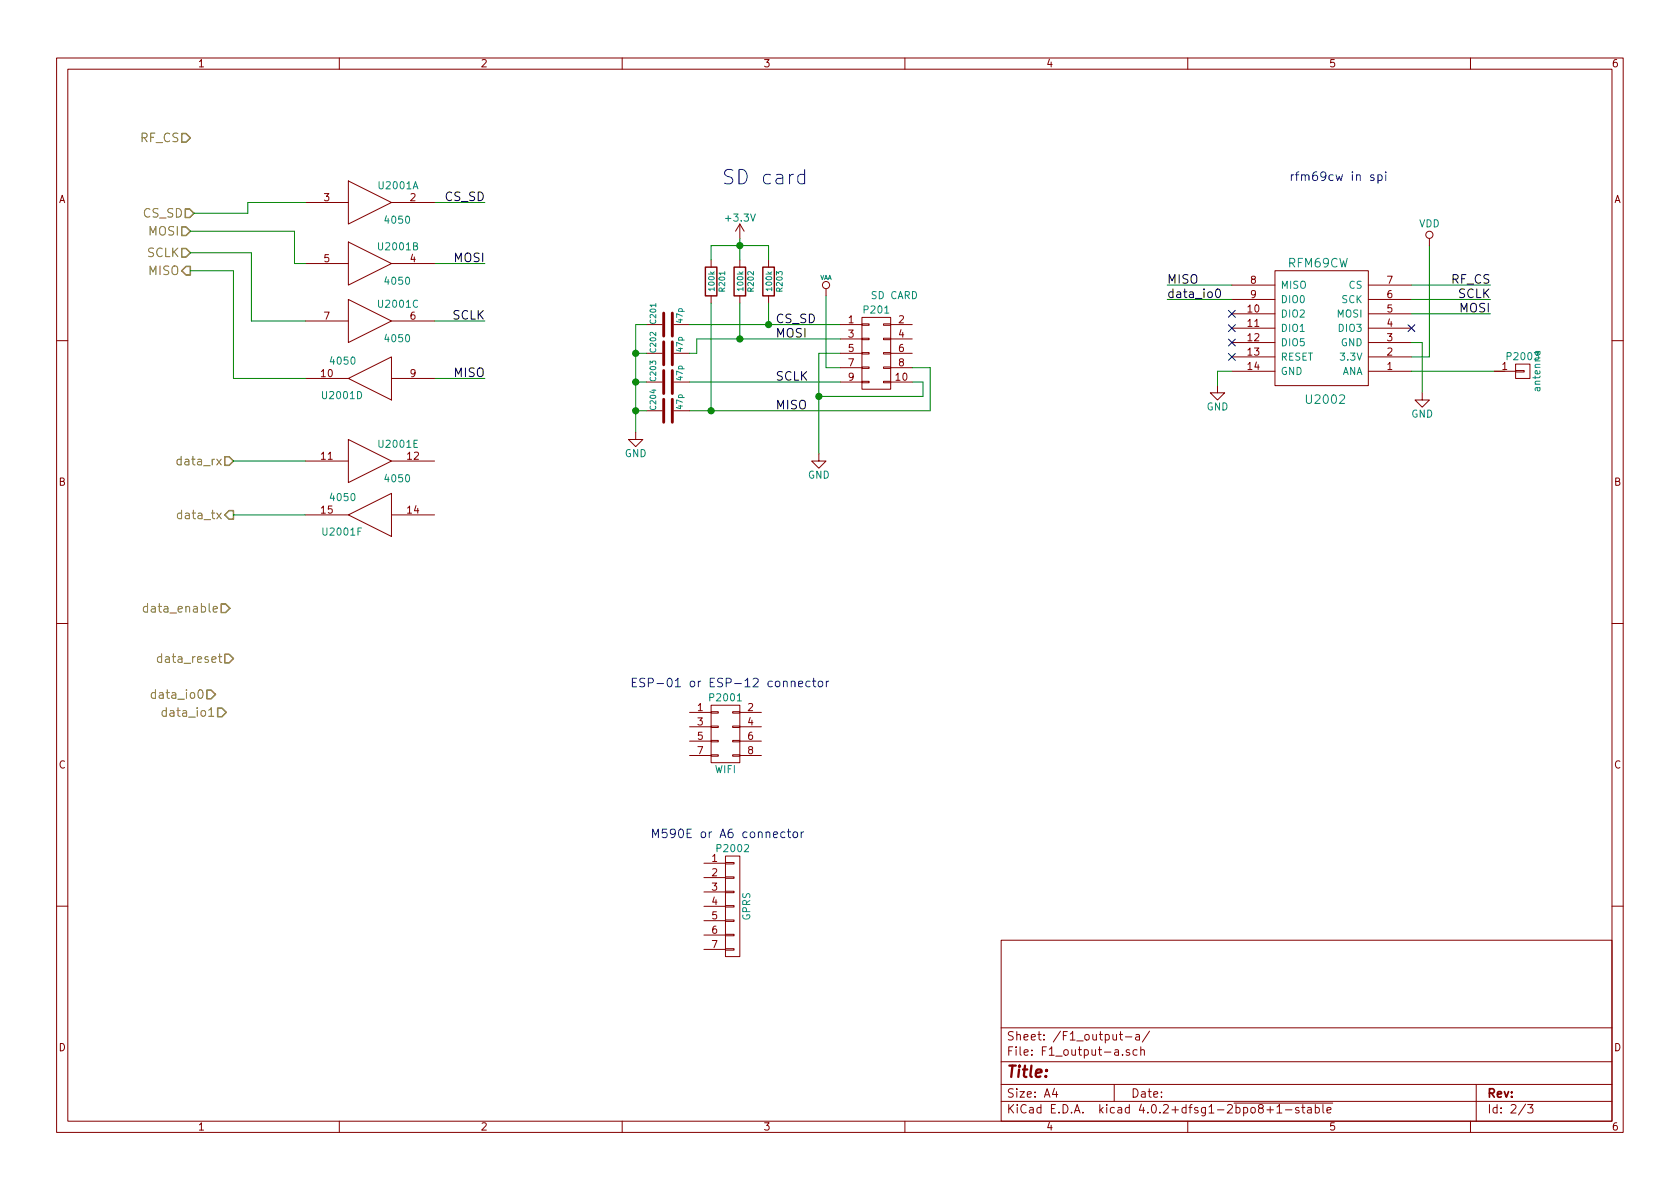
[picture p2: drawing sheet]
EESchema Schematic File Version 2
LIBS:digital-a-rescue
LIBS:power
LIBS:device
LIBS:transistors
LIBS:conn
LIBS:linear
LIBS:regul
LIBS:74xx
LIBS:cmos4000
LIBS:adc-dac
LIBS:memory
LIBS:xilinx
LIBS:microcontrollers
LIBS:dsp
LIBS:microchip
LIBS:analog_switches
LIBS:motorola
LIBS:texas
LIBS:intel
LIBS:audio
LIBS:interface
LIBS:digital-audio
LIBS:philips
LIBS:display
LIBS:cypress
LIBS:siliconi
LIBS:opto
LIBS:atmel
LIBS:contrib
LIBS:valves
LIBS:Hope_RFM
LIBS:digital-a-cache
EELAYER 25 0
EELAYER END
$Descr A4 11693 8268
encoding utf-8
Sheet 2 3
Title ""
Date ""
Rev ""
Comp ""
Comment1 ""
Comment2 ""
Comment3 ""
Comment4 ""
$EndDescr
Text Label 5400 2250 0    60   ~ 0
CS_SD
Text Label 5400 2350 0    60   ~ 0
MOSI
Text Label 5400 2650 0    60   ~ 0
SCLK
Wire Wire Line
	4850 2350 5850 2350
Wire Wire Line
	5700 2450 5850 2450
Wire Wire Line
	5750 2550 5850 2550
Wire Wire Line
	4800 2650 5850 2650
Wire Wire Line
	5700 2750 6425 2750
Wire Wire Line
	4800 2850 6475 2850
Wire Wire Line
	5700 2450 5700 3150
Wire Wire Line
	5750 2550 5750 2050
Connection ~ 5700 2750
Text Label 5400 2850 0    60   ~ 0
MISO
$Comp
L R R203
U 1 1
P 5350 1950
F 0 "R203" V 5430 1950 40  0000 C CNN
F 1 "100k" V 5357 1951 40  0000 C CNN
F 2 "Resistors_ThroughHole:Resistor_Horizontal_RM10mm" V 5280 1950 30  0001 C CNN
F 3 "~" H 5350 1950 30  0000 C CNN
	1    5350 1950
	1    0    0    -1  
$EndComp
Wire Wire Line
	5350 1700 5350 1800
Wire Wire Line
	5350 2100 5350 2250
$Comp
L C C201
U 1 1
P 4650 2250
F 0 "C201" H 4650 2350 40  0000 L CNN
F 1 "47p" H 4656 2165 40  0000 L CNN
F 2 "Capacitors_ThroughHole:C_Rect_L7_W2.5_P5" H 4750 2100 30  0001 C CNN
F 3 "~" H 4650 2250 60  0000 C CNN
	1    4650 2250
	0    -1   -1   0   
$EndComp
Wire Wire Line
	4800 2250 5850 2250
$Comp
L R R202
U 1 1
P 5150 1950
F 0 "R202" V 5230 1950 40  0000 C CNN
F 1 "100k" V 5157 1951 40  0000 C CNN
F 2 "Resistors_ThroughHole:Resistor_Horizontal_RM10mm" V 5080 1950 30  0001 C CNN
F 3 "~" H 5150 1950 30  0000 C CNN
	1    5150 1950
	1    0    0    -1  
$EndComp
$Comp
L R R201
U 1 1
P 4950 1950
F 0 "R201" V 5030 1950 40  0000 C CNN
F 1 "100k" V 4957 1951 40  0000 C CNN
F 2 "Resistors_ThroughHole:Resistor_Horizontal_RM10mm" V 4880 1950 30  0001 C CNN
F 3 "~" H 4950 1950 30  0000 C CNN
	1    4950 1950
	1    0    0    -1  
$EndComp
Wire Wire Line
	5150 2350 5150 2100
Wire Wire Line
	4950 2100 4950 2850
$Comp
L C C202
U 1 1
P 4650 2450
F 0 "C202" H 4650 2550 40  0000 L CNN
F 1 "47p" H 4656 2365 40  0000 L CNN
F 2 "Capacitors_ThroughHole:C_Rect_L7_W2.5_P5" H 4750 2300 30  0001 C CNN
F 3 "~" H 4650 2450 60  0000 C CNN
	1    4650 2450
	0    -1   -1   0   
$EndComp
$Comp
L C C204
U 1 1
P 4650 2850
F 0 "C204" H 4650 2950 40  0000 L CNN
F 1 "47p" H 4656 2765 40  0000 L CNN
F 2 "Capacitors_ThroughHole:C_Rect_L7_W2.5_P5" H 4750 2700 30  0001 C CNN
F 3 "~" H 4650 2850 60  0000 C CNN
	1    4650 2850
	0    -1   -1   0   
$EndComp
Connection ~ 5350 2250
Wire Wire Line
	4850 2350 4850 2450
Wire Wire Line
	4850 2450 4800 2450
Connection ~ 5150 2350
Wire Wire Line
	4950 1700 5350 1700
Wire Wire Line
	4950 1700 4950 1800
Wire Wire Line
	5150 1650 5150 1800
Connection ~ 5150 1700
Connection ~ 4950 2850
$Comp
L C C203
U 1 1
P 4650 2650
F 0 "C203" H 4650 2750 40  0000 L CNN
F 1 "47p" H 4656 2565 40  0000 L CNN
F 2 "Capacitors_ThroughHole:C_Rect_L7_W2.5_P5" H 4750 2500 30  0001 C CNN
F 3 "~" H 4650 2650 60  0000 C CNN
	1    4650 2650
	0    -1   -1   0   
$EndComp
$Comp
L VAA #PWR017
U 1 1
P 5750 2050
F 0 "#PWR017" H 5750 2110 30  0001 C CNN
F 1 "VAA" H 5750 2175 30  0000 C CNN
F 2 "" H 5750 2050 60  0000 C CNN
F 3 "" H 5750 2050 60  0000 C CNN
	1    5750 2050
	1    0    0    -1  
$EndComp
Wire Wire Line
	4500 2250 4425 2250
Wire Wire Line
	4425 2250 4425 3000
Wire Wire Line
	4425 2850 4500 2850
Connection ~ 4425 2850
Wire Wire Line
	4500 2650 4425 2650
Connection ~ 4425 2650
Wire Wire Line
	4425 2450 4500 2450
Connection ~ 4425 2450
$Comp
L GND #PWR018
U 1 1
P 4425 3000
F 0 "#PWR018" H 4425 2750 50  0001 C CNN
F 1 "GND" H 4425 2850 50  0000 C CNN
F 2 "" H 4425 3000 50  0000 C CNN
F 3 "" H 4425 3000 50  0000 C CNN
	1    4425 3000
	1    0    0    -1  
$EndComp
$Comp
L +3.3V #PWR019
U 1 1
P 5150 1650
F 0 "#PWR019" H 5150 1500 50  0001 C CNN
F 1 "+3.3V" H 5150 1790 50  0000 C CNN
F 2 "" H 5150 1650 50  0000 C CNN
F 3 "" H 5150 1650 50  0000 C CNN
	1    5150 1650
	1    0    0    -1  
$EndComp
$Comp
L GND #PWR020
U 1 1
P 5700 3150
F 0 "#PWR020" H 5700 2900 50  0001 C CNN
F 1 "GND" H 5700 3000 50  0000 C CNN
F 2 "" H 5700 3150 50  0000 C CNN
F 3 "" H 5700 3150 50  0000 C CNN
	1    5700 3150
	1    0    0    -1  
$EndComp
Text HLabel 1350 1475 0    60   Input ~ 0
CS_SD
Wire Wire Line
	3025 1400 3375 1400
Text Label 3375 1400 2    60   ~ 0
CS_SD
Text HLabel 1325 1600 0    60   Input ~ 0
MOSI
Text HLabel 1325 1750 0    60   Input ~ 0
SCLK
Text HLabel 1325 1875 0    60   Output ~ 0
MISO
Wire Wire Line
	3375 1825 3025 1825
Wire Wire Line
	3375 2225 3025 2225
Wire Wire Line
	3375 2625 3025 2625
Text Label 3375 1825 2    60   ~ 0
MOSI
Text Label 3375 2225 2    60   ~ 0
SCLK
Text Label 3375 2625 2    60   ~ 0
MISO
$Comp
L CONN_02X05 P201
U 1 1
P 6100 2450
F 0 "P201" H 6100 2750 50  0000 C CNN
F 1 "SD CARD" H 6225 2850 50  0000 C CNN
F 2 "Socket_Strips:Socket_Strip_Straight_2x05" H 6100 1250 50  0001 C CNN
F 3 "" H 6100 1250 50  0000 C CNN
	1    6100 2450
	1    0    0    -1  
$EndComp
Wire Wire Line
	6425 2750 6425 2650
Wire Wire Line
	6425 2650 6350 2650
Wire Wire Line
	6475 2850 6475 2550
Wire Wire Line
	6475 2550 6350 2550
$Comp
L 4050 U2001
U 1 1
P 2575 1400
F 0 "U2001" H 2770 1515 50  0000 C CNN
F 1 "4050" H 2765 1275 50  0000 C CNN
F 2 "Housings_DIP:DIP-14_W7.62mm_LongPads" H 2575 1400 60  0001 C CNN
F 3 "" H 2575 1400 60  0000 C CNN
	1    2575 1400
	1    0    0    -1  
$EndComp
$Comp
L 4050 U2001
U 2 1
P 2575 1825
F 0 "U2001" H 2770 1940 50  0000 C CNN
F 1 "4050" H 2765 1700 50  0000 C CNN
F 2 "Housings_DIP:DIP-14_W7.62mm_LongPads" H 2575 1825 60  0001 C CNN
F 3 "" H 2575 1825 60  0000 C CNN
	2    2575 1825
	1    0    0    -1  
$EndComp
$Comp
L 4050 U2001
U 3 1
P 2575 2225
F 0 "U2001" H 2770 2340 50  0000 C CNN
F 1 "4050" H 2765 2100 50  0000 C CNN
F 2 "Housings_DIP:DIP-14_W7.62mm_LongPads" H 2575 2225 60  0001 C CNN
F 3 "" H 2575 2225 60  0000 C CNN
	3    2575 2225
	1    0    0    -1  
$EndComp
$Comp
L 4050 U2001
U 4 1
P 2575 2625
F 0 "U2001" H 2770 2740 50  0000 C CNN
F 1 "4050" H 2765 2500 50  0000 C CNN
F 2 "Housings_DIP:DIP-14_W7.62mm_LongPads" H 2575 2625 60  0001 C CNN
F 3 "" H 2575 2625 60  0000 C CNN
	4    2575 2625
	-1   0    0    1   
$EndComp
$Comp
L 4050 U2001
U 5 1
P 2575 3200
F 0 "U2001" H 2770 3315 50  0000 C CNN
F 1 "4050" H 2765 3075 50  0000 C CNN
F 2 "Housings_DIP:DIP-14_W7.62mm_LongPads" H 2575 3200 60  0001 C CNN
F 3 "" H 2575 3200 60  0000 C CNN
	5    2575 3200
	1    0    0    -1  
$EndComp
$Comp
L 4050 U2001
U 6 1
P 2575 3575
F 0 "U2001" H 2770 3690 50  0000 C CNN
F 1 "4050" H 2765 3450 50  0000 C CNN
F 2 "Housings_DIP:DIP-14_W7.62mm_LongPads" H 2575 3575 60  0001 C CNN
F 3 "" H 2575 3575 60  0000 C CNN
	6    2575 3575
	-1   0    0    1   
$EndComp
Wire Wire Line
	2125 1400 1725 1400
Wire Wire Line
	1725 1400 1725 1475
Wire Wire Line
	1725 1475 1350 1475
Wire Wire Line
	2125 1825 2050 1825
Wire Wire Line
	2050 1825 2050 1600
Wire Wire Line
	2050 1600 1325 1600
Wire Wire Line
	1325 1750 1750 1750
Wire Wire Line
	1750 1750 1750 2225
Wire Wire Line
	1750 2225 2125 2225
Wire Wire Line
	1325 1875 1625 1875
Wire Wire Line
	1625 1875 1625 2625
Wire Wire Line
	1625 2625 2125 2625
Text Notes 8975 1250 0    60   ~ 0
rfm69cw in spi
Text Notes 5025 1275 0    100  ~ 0
SD card
$Comp
L RFM69CW U2002
U 1 1
P 9225 2375
F 0 "U2002" H 9225 1975 60  0000 C CNN
F 1 "RFM69CW" H 9175 2925 60  0000 C CNN
F 2 "Hope_RFM:RFM69CW" H 9225 2375 60  0001 C CNN
F 3 "" H 9225 2375 60  0000 C CNN
	1    9225 2375
	1    0    0    -1  
$EndComp
Wire Wire Line
	8125 1975 8575 1975
Wire Wire Line
	8125 2075 8575 2075
$Comp
L GND #PWR021
U 1 1
P 8475 2675
F 0 "#PWR021" H 8475 2425 50  0001 C CNN
F 1 "GND" H 8475 2525 50  0000 C CNN
F 2 "" H 8475 2675 50  0000 C CNN
F 3 "" H 8475 2675 50  0000 C CNN
	1    8475 2675
	1    0    0    -1  
$EndComp
Wire Wire Line
	8475 2675 8475 2575
Wire Wire Line
	8475 2575 8575 2575
Text Label 8125 1975 0    60   ~ 0
MISO
Text Label 8125 2075 0    60   ~ 0
data_io0
Wire Wire Line
	10375 1975 9825 1975
Wire Wire Line
	10375 2075 9825 2075
Wire Wire Line
	10375 2175 9825 2175
Text Label 10375 1975 2    60   ~ 0
RF_CS
Text Label 10375 2075 2    60   ~ 0
SCLK
Text Label 10375 2175 2    60   ~ 0
MOSI
NoConn ~ 8575 2175
NoConn ~ 8575 2275
NoConn ~ 8575 2375
NoConn ~ 8575 2475
NoConn ~ 9825 2275
Wire Wire Line
	9825 2375 9900 2375
Wire Wire Line
	9900 2375 9900 2725
$Comp
L GND #PWR022
U 1 1
P 9900 2725
F 0 "#PWR022" H 9900 2475 50  0001 C CNN
F 1 "GND" H 9900 2575 50  0000 C CNN
F 2 "" H 9900 2725 50  0000 C CNN
F 3 "" H 9900 2725 50  0000 C CNN
	1    9900 2725
	1    0    0    -1  
$EndComp
Wire Wire Line
	9825 2475 9950 2475
Wire Wire Line
	9950 2475 9950 1700
$Comp
L VDD #PWR023
U 1 1
P 9950 1700
F 0 "#PWR023" H 9950 1550 50  0001 C CNN
F 1 "VDD" H 9950 1850 50  0000 C CNN
F 2 "" H 9950 1700 50  0000 C CNN
F 3 "" H 9950 1700 50  0000 C CNN
	1    9950 1700
	1    0    0    -1  
$EndComp
Wire Wire Line
	9825 2575 10475 2575
$Comp
L CONN_01X01 P2003
U 1 1
P 10600 2575
F 0 "P2003" H 10600 2675 50  0000 C CNN
F 1 "antenna" V 10700 2575 50  0000 C CNN
F 2 "Socket_Strips:Socket_Strip_Straight_1x01" H 10600 2575 50  0001 C CNN
F 3 "" H 10600 2575 50  0000 C CNN
	1    10600 2575
	1    0    0    -1  
$EndComp
$Comp
L CONN_02X04 P2001
U 1 1
P 5050 5100
F 0 "P2001" H 5050 5350 50  0000 C CNN
F 1 "WIFI" H 5050 4850 50  0000 C CNN
F 2 "Socket_Strips:Socket_Strip_Straight_2x04" H 5050 3900 50  0001 C CNN
F 3 "" H 5050 3900 50  0000 C CNN
	1    5050 5100
	1    0    0    -1  
$EndComp
$Comp
L CONN_01X07 P2002
U 1 1
P 5100 6300
F 0 "P2002" H 5100 6700 50  0000 C CNN
F 1 "GPRS" V 5200 6300 50  0000 C CNN
F 2 "Socket_Strips:Socket_Strip_Straight_1x07" H 5100 6300 50  0001 C CNN
F 3 "" H 5100 6300 50  0000 C CNN
	1    5100 6300
	1    0    0    -1  
$EndComp
Text Notes 5775 4775 2    60   ~ 0
ESP-01 or ESP-12 connector
Text Notes 5600 5825 2    60   ~ 0
M590E or A6 connector
Text HLabel 1625 3200 0    60   Input ~ 0
data_rx
Wire Wire Line
	1625 3200 2125 3200
Text HLabel 1625 3575 0    60   Output ~ 0
data_tx
Wire Wire Line
	1625 3575 2125 3575
Text HLabel 1600 4225 0    60   Input ~ 0
data_enable
Text HLabel 1625 4575 0    60   Input ~ 0
data_reset
Text HLabel 1325 950  0    60   Input ~ 0
RF_CS
Text HLabel 1500 4825 0    60   Input ~ 0
data_io0
Text HLabel 1575 4950 0    60   Input ~ 0
data_io1
$EndSCHEMATC
